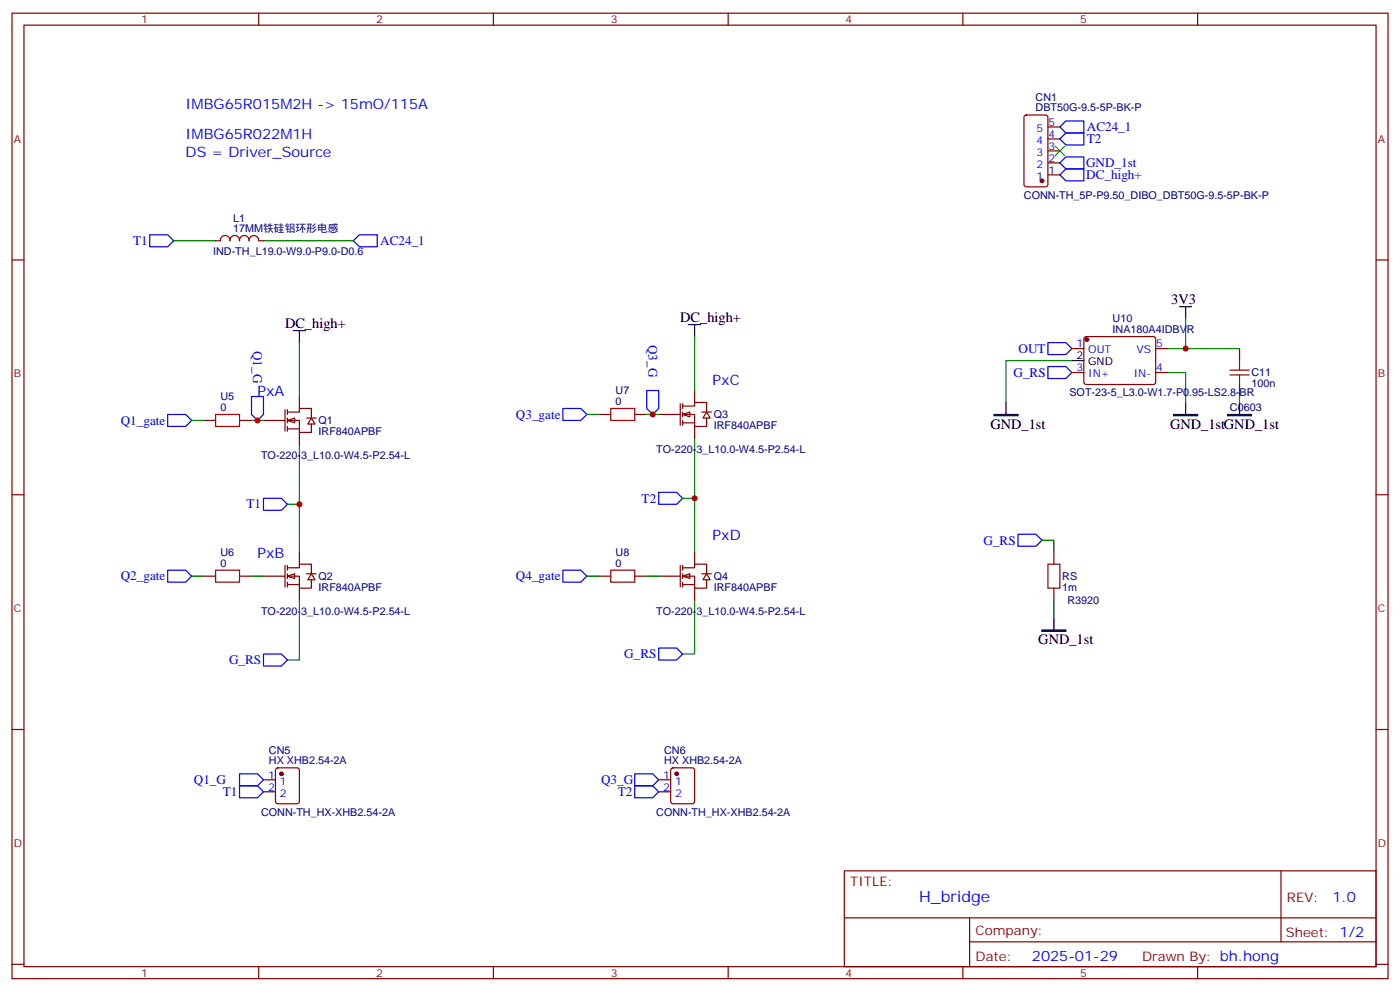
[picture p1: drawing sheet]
<svg xmlns="http://www.w3.org/2000/svg" width="412mm" height="292mm" viewBox="0 0 412 292" stroke-linecap="round" stroke-linejoin="round" font-family="sans-serif">
<g fill="none" stroke="#870000" stroke-width=".35">
<path d="M3.5 3.9h405.4v284.3h-405.4zM7.1 7.4h398.2v277.3h-398.2zM76.2 3.9v3.5M145.3 3.9v3.5M214.5 3.9v3.5M283.6 3.9v3.5M352.8 3.9v3.5M301.9 34.1l.4-.2h5.7l.6 .4 .1 20-.5 .7h-5.9l-.6-.4-.1-20zM308.7 37.4h3.5M308.7 51.5h3.5M308.7 48h3.5M308.7 44.5h3.5"/>
<path d="M308.7 40.9h3.5M3.5 76.6h3.6M63.5 70.9h1.4a1.41 1.41 0 0 1 1.4-1.5 1.41 1.41 0 0 1 1.4 1.5 1.42 1.42 0 0 1 1.4-1.5 1.42 1.42 0 0 1 1.4 1.5 1.42 1.42 0 0 1 1.5-1.5 1.42 1.42 0 0 1 1.4 1.5 1.42 1.42 0 0 1 1.4-1.5 1.42 1.42 0 0 1 1.4 1.5h1.4M405.3 76.6h3.6M3.5 145.7h3.6M405.3 145.7h3.6M310.4 162.6v3.6M310.4 173.2v3.5M3.5 214.8h3.6M405.3 214.8h3.6M248.7 256.5h156.6v28.2h-156.6zM377.3 256.5v20.9"/>
<path d="M248.7 270.3h156.5M285.6 277.4h119.6M285.6 270.3v14.1M3.5 284h3.6M76.2 284.7v3.5M145.3 284.7v3.5M214.5 284.7v3.5M283.6 284.7v3.5M352.8 284.7v3.5M405.3 284h3.6"/>
</g>
<path d="M86.4 97.4h3.6M88.2 97.4v3.5M310.4 182v3.6" fill="none" stroke="#000" stroke-width=".35"/>
<path d="M312.2 37.4l1.8-1.8h5.3v3.6h-5.3zM314 39.2h5.3v3.5h-5.3l-1.8-1.8zM312.2 51.5l1.8-1.8h5.3v3.6h-5.3zM314 46.2h5.3v3.5h-5.3l-1.8-1.7zM44.1 69.1h5.3l1.8 1.8-1.8 1.8h-5.3zM104.1 70.9l1.7-1.8h5.3v3.6h-5.3zM77.6 146.8h5.3l1.8 1.7-1.8 1.8h-5.3zM194 145h5.3l1.8 1.8-1.8 1.7h-5.3z" fill="none" stroke="#00f" stroke-width=".35"/>
<path d="M51.2 70.9h12.3M77.6 70.9h26.5M88.2 130.9v17.6h-3.5M204.6 129.1v33.5M88.2 148.5v14.1M201.1 146.8h3.5M204.6 176.7v15.9h-3.5M310.4 176.7v5.3" fill="none" stroke="#008700" stroke-width=".35"/>
<path d="M306.9 185.6h7.1v.3h-7.1z" fill="#000" stroke="#000" stroke-width=".35"/>
<path d="M308.7 166.2h3.5v7h-3.5z" fill="none" stroke="#a10000" stroke-width=".35"/>
<path d="M310.8 43l2.8 2.9M313.6 43l-2.8 2.9" fill="none" stroke="#3c3" stroke-width=".35"/>
<circle cx="306.9" cy="53.3" r=".53" fill="#870000" stroke="#870000" stroke-width=".35"/>
<g fill="#fff" stroke="#870000" stroke-width=".35">
<path d="M84.7 123.8l2.1-.7v1.4z"/>
<path d="M91.7 123.1l1.1 1.8h-2.1z"/>
</g>
<path d="M88.2 116.8v3.5M77.6 123.8h6.4M84 120.7v6.3M84.7 121.4h3.5v-1.1h3.5v2.8M84.7 123.8h3.5v3.6h3.5v-2.5M84.7 126.3h3.5M84.7 120.7v1.4M84.7 123.1v1.4M84.7 125.6v1.4M88.2 127.4v3.5M90.3 123.1h2.8" fill="none" stroke="#870000" stroke-width=".35"/>
<g fill="#fff" stroke="#870000" stroke-width=".35">
<path d="M84.7 169.7l2.1-.7v1.4z"/>
<path d="M91.7 169l1.1 1.7h-2.1z"/>
</g>
<path d="M77.6 169.7h6.4M84 166.5v6.4M84.7 167.2h3.5v-1h3.5v2.8M84.7 169.7h3.5v3.5h3.5v-2.5M84.7 172.2h3.5M84.7 166.5v1.4M84.7 169v1.4M84.7 171.4v1.5M88.2 162.6v3.6M88.2 173.2v3.5M90.3 169h2.8" fill="none" stroke="#870000" stroke-width=".35"/>
<g fill="#fff" stroke="#870000" stroke-width=".35">
<path d="M201.1 122.1l2.1-.7v1.4z"/>
<path d="M208.1 121.4l1.1 1.7h-2.1z"/>
</g>
<path d="M200.4 118.9v6.3M201.1 119.6h3.5v-1.1h3.5v2.9M201.1 118.9v1.4M204.6 115v3.5M194 122.1h6.4M201.1 122.1h3.5v3.5h3.5v-2.5M201.1 124.5h3.5M201.1 121.4v1.4M201.1 123.8v1.4M204.6 125.6v3.5M206.7 121.4h2.8" fill="none" stroke="#870000" stroke-width=".35"/>
<g fill="#fff" stroke="#870000" stroke-width=".35">
<path d="M201.1 169.7l2.1-.7v1.4z"/>
<path d="M208.1 169l1.1 1.7h-2.1z"/>
</g>
<g fill="none" stroke="#870000" stroke-width=".35">
<path d="M319.5 99.3l.5-.2 20 .1 .4 .6v13l-.7 .4h-20l-.4-.7v-12.7zM315.7 102.7h3.6M315.7 109.7h3.6M340.4 102.7h3.6M340.4 109.7h3.6M365.1 102.7v3.5M365.1 113.2v3.6M60 123.8h3.5M70.6 123.8h3.5M176.4 122.1h3.5M187 122.1h3.5M60 169.7h3.5"/>
<path d="M70.6 169.7h3.5M176.4 169.7h3.5M187 169.7h3.5M194 169.7h6.4M200.4 166.5v6.4M201.1 167.2h3.5v-1h3.5v2.8M201.1 169.7h3.5v3.5h3.5v-2.5M201.1 172.2h3.5M201.1 166.5v1.4M201.1 169v1.4M201.1 171.4v1.5M204.6 162.6v3.6"/>
<path d="M204.6 173.2v3.5M206.7 169h2.8M77.6 229.7h3.5M77.6 233.2h3.5M81.4 226.3l.4-.2h5.7l.6 .5 .1 9.4-.5 .7h-5.9l-.6-.4-.1-9.5zM194 229.7h3.6M194 233.2h3.6M197.8 226.3l.5-.2h5.6l.7 .5v9.4l-.5 .7h-5.8l-.7-.4v-9.5z"/>
</g>
<g fill="none" stroke="#00f" stroke-width=".35">
<path d="M74.1 116.8h3.5v5.3l-1.8 1.7-1.7-1.7zM190.5 115h3.5v5.3l-1.7 1.8-1.8-1.8zM308.7 108h5.3l1.7 1.7-1.7 1.8h-5.3zM308.7 100.9h5.3l1.7 1.8-1.7 1.7h-5.3zM49.4 122.1h5.3l1.7 1.7-1.7 1.8h-5.3zM165.8 120.3h5.3l1.8 1.8-1.8 1.7h-5.3zM299.9 157.3h5.3l1.7 1.8-1.7 1.8h-5.3zM49.4 167.9h5.3l1.7 1.8-1.7 1.7h-5.3zM165.8 167.9h5.3l1.8 1.8-1.8 1.7h-5.3zM77.6 192.6h5.3l1.8 1.8-1.8 1.7h-5.3zM194 190.9h5.3l1.8 1.7-1.8 1.8h-5.3zM70.6 231.4h5.2l1.8 1.8-1.8 1.7h-5.2z"/>
<path d="M70.6 227.9h5.2l1.8 1.8-1.8 1.7h-5.2zM187 231.4h5.3l1.7 1.8-1.7 1.7h-5.3zM187 227.9h5.3l1.7 1.8-1.7 1.7h-5.3z"/>
</g>
<g fill="none" stroke="#008700" stroke-width=".35">
<path d="M204.6 99.1v15.9M349.2 93.8v8.9h-5.2M88.2 100.9v15.9M315.7 106.2h-19.4v12.3M344 109.7h5.2v8.8M349.2 102.7h15.9M365.1 116.8v1.7M56.4 123.8h3.6M74.1 123.8h3.5M172.9 122.1h3.5M190.5 122.1h3.5M306.9 159.1h3.5v3.5"/>
<path d="M56.4 169.7h3.6M74.1 169.7h3.5M88.2 176.7v17.7h-3.5M172.9 169.7h3.5M190.5 169.7h3.5"/>
</g>
<path d="M202.8 95.6h3.6M204.6 95.6v3.5M347.5 90.3h3.5M349.2 90.3v3.5M296.3 118.5v3.6M315.7 106.2h3.6M349.2 118.5v3.6M365.1 118.5v3.6" fill="none" stroke="#000" stroke-width=".35"/>
<path d="M362.3 109h5.6M362.3 110.4h5.6M365.1 106.2v2.8M365.1 110.4v2.8M63.5 122.1h7.1v3.5h-7.1zM179.9 120.3h7.1v3.5h-7.1zM63.5 167.9h7.1v3.5h-7.1zM179.9 167.9h7.1v3.5h-7.1z" fill="none" stroke="#a10000" stroke-width=".35"/>
<path d="M292.8 122.1h7.1v.3h-7.1zM345.7 122.1h7.1v.3h-7.1zM361.6 122.1h7.1v.3h-7.1z" fill="#000" stroke="#000" stroke-width=".35"/>
<g fill="#870000" stroke="#870000" stroke-width=".35">
<circle cx="82.9" cy="227.9" r=".53"/>
<circle cx="199.3" cy="227.9" r=".53"/>
<circle cx="320.1" cy="100" r=".53"/>
</g>
<g fill="#c00">
<circle cx="88.2" cy="148.5" r=".88"/>
<circle cx="204.6" cy="146.8" r=".88"/>
<circle cx="349.3" cy="102.7" r=".88"/>
<circle cx="192.3" cy="122.1" r=".88"/>
<circle cx="75.8" cy="123.8" r=".88"/>
</g>
<text font-size="4.6" fill="#00f" x="270.8" y="265.5">H_bridge</text>
<g font-size="4.2" fill="#00f">
<text x="54.7" y="32.1">IMBG65R015M2H -&gt; 15mO/115A</text>
<text x="54.7" y="40.9">IMBG65R022M1H</text>
<text x="54.7" y="46.2">DS = Driver_Source</text>
<text x="209.9" y="113.2">PxC</text>
<text x="75.8" y="116.8">PxA</text>
<text x="209.9" y="159.1">PxD</text>
<text x="75.8" y="164.4">PxB</text>
<text x="392.5" y="265.7">1.0</text>
<text x="304" y="283.1">2025-01-29</text>
</g>
<g font-size="4.2">
<text x="345" y="89.6">3V3</text>
<text x="200.4" y="94.9">DC_high+</text>
<text x="84" y="96.7">DC_high+</text>
<text x="291.7" y="126.3">GND_1st</text>
<text x="344.7" y="126.3">GND_1stGND_1st</text>
<text x="305.9" y="189.8">GND_1st</text>
</g>
<g font-size="3.9" fill="#00f">
<text x="320.1" y="38.6">AC24_1</text>
<text x="320.1" y="42.1">T2</text>
<text x="319.9" y="49.2">GND_1st</text>
<text x="320" y="52.7">DC_high+</text>
<text x="39.2" y="72.2">T1</text>
<text x="112" y="72.1">AC24_1</text>
<text x="191" y="101.6" transform="rotate(90 191 101.6)">Q3_G</text>
<text x="74.6" y="103.3" transform="rotate(90 74.6 103.3)">Q1_G</text>
<text x="300" y="103.9">OUT</text>
<text x="298.5" y="111">G_RS</text>
<text x="35.6" y="125.1">Q1_gate</text>
<text x="152" y="123.3">Q3_gate</text>
<text x="72.6" y="149.7">T1</text>
<text x="189" y="148">T2</text>
<text x="289.7" y="160.4">G_RS</text>
<text x="35.6" y="170.9">Q2_gate</text>
<text x="152" y="170.9">Q4_gate</text>
<text x="67.5" y="195.6">G_RS</text>
<text x="183.9" y="193.9">G_RS</text>
<text x="57.1" y="230.9">Q1_G</text>
<text x="177" y="230.9">Q3_G</text>
<text x="65.7" y="234.5">T1</text>
<text x="182" y="234.5">T2</text>
</g>
<g font-size="3.9" fill="#800">
<text x="250.5" y="261.1">TITLE:</text>
<text x="379.1" y="265.7">REV:</text>
<text x="287.4" y="275.3">Company:</text>
<text x="378.7" y="275.9">Sheet: 1/2</text>
<text x="287.4" y="282.9">Date:</text>
<text x="336.4" y="283">Drawn By: bh.hong</text>
</g>
<g font-size="3.2" fill="#800">
<text x="41.6" y="6.9">1</text>
<text x="110.8" y="6.9">2</text>
<text x="179.9" y="6.9">3</text>
<text x="249.1" y="6.9">4</text>
<text x="318.2" y="6.9">5</text>
<text x="4.1" y="42">A</text>
<text x="405.9" y="42">A</text>
<text x="4.1" y="111.1">B</text>
<text x="405.9" y="111.1">B</text>
<text x="4.1" y="180.3">C</text>
<text x="405.9" y="180.3">C</text>
<text x="4.1" y="249.4">D</text>
<text x="405.9" y="249.4">D</text>
<text x="41.6" y="287.7">1</text>
<text x="110.8" y="287.7">2</text>
<text x="179.9" y="287.7">3</text>
<text x="249.1" y="287.7">4</text>
<text x="318.2" y="287.7">5</text>
</g>
<g font-size="3.2" fill="#000080">
<text x="305.1" y="29.7">CN1</text>
<text x="305.1" y="32.8">DBT50G-9.5-5P-BK-P</text>
<text x="301.6" y="58.7">CONN-TH_5P-P9.50_DIBO_DBT50G-9.5-5P-BK-P</text>
<text x="68.7" y="65.4">L1</text>
<text x="68.7" y="68.3">17MM铁硅铝环形电感</text>
<text x="62.8" y="75.1">IND-TH_L19.0-W9.0-P9.0-D0.6</text>
<text x="327.7" y="94.7">U10</text>
<text x="327.7" y="98">INA180A4IDBVR</text>
<text x="368.7" y="110.9">C11</text>
<text x="64.9" y="117.8">U5</text>
<text x="181.3" y="119.2">0</text>
<text x="181.3" y="116">U7</text>
<text x="315" y="116.8">SOT-23-5_L3.0-W1.7-P0.95-LS2.8-BR</text>
<text x="368.7" y="114">100n</text>
<text x="64.9" y="121">0</text>
<text x="93.8" y="125">Q1</text>
<text x="210.3" y="123.2">Q3</text>
<text x="362.3" y="121.2">C0603</text>
<text x="93.8" y="128.2">IRF840APBF</text>
<text x="210.3" y="126.4">IRF840APBF</text>
<text x="76.9" y="135.1">TO-220-3_L10.0-W4.5-P2.54-L</text>
<text x="193.3" y="133.4">TO-220-3_L10.0-W4.5-P2.54-L</text>
<text x="64.9" y="166.9">0</text>
<text x="64.9" y="163.6">U6</text>
<text x="181.3" y="166.9">0</text>
<text x="181.3" y="163.6">U8</text>
<text x="93.8" y="170.8">Q2</text>
<text x="210.3" y="170.8">Q4</text>
<text x="312.9" y="174">1m</text>
<text x="312.9" y="170.9">RS</text>
<text x="93.8" y="174">IRF840APBF</text>
<text x="210.3" y="174">IRF840APBF</text>
<text x="314.4" y="177.9">R3920</text>
<text x="76.9" y="181">TO-220-3_L10.0-W4.5-P2.54-L</text>
<text x="193.3" y="181.2">TO-220-3_L10.0-W4.5-P2.54-L</text>
<text x="79.2" y="225">HX XHB2.54-2A</text>
<text x="79.2" y="222">CN5</text>
<text x="195.6" y="225">HX XHB2.54-2A</text>
<text x="195.6" y="222">CN6</text>
<text x="76.9" y="240.2">CONN-TH_HX-XHB2.54-2A</text>
<text x="193.3" y="240.2">CONN-TH_HX-XHB2.54-2A</text>
</g>
<g font-size="3.2" fill="#00f">
<text x="305.4" y="38.8">5</text>
<text x="308.9" y="40.6">4</text>
<text x="308.9" y="37">5</text>
<text x="305.4" y="45.9">3</text>
<text x="305.4" y="42.3">4</text>
<text x="308.9" y="47.6">2</text>
<text x="308.9" y="44.1">3</text>
<text x="305.4" y="52.9">1</text>
<text x="305.4" y="49.4">2</text>
<text x="308.9" y="51.2">1</text>
<text x="317.1" y="102.3">1</text>
<text x="320.6" y="104.1">OUT</text>
<text x="334.8" y="104.1">VS</text>
<text x="340.6" y="102.3">5</text>
<text x="317.1" y="109.4">3</text>
<text x="320.6" y="111.1">IN+</text>
<text x="334" y="111.1">IN-</text>
<text x="340.6" y="109.4">4</text>
<text x="78.9" y="229.3">1</text>
<text x="78.9" y="232.8">2</text>
<text x="82.4" y="231.1">1</text>
<text x="195.4" y="229.3">1</text>
<text x="195.4" y="232.8">2</text>
<text x="198.9" y="231.1">1</text>
<text x="82.4" y="234.6">2</text>
<text x="198.9" y="234.6">2</text>
</g>
<g font-size="3.2">
<text x="317.1" y="105.8">2</text>
<text x="320.6" y="107.6">GND</text>
</g>
</svg>
